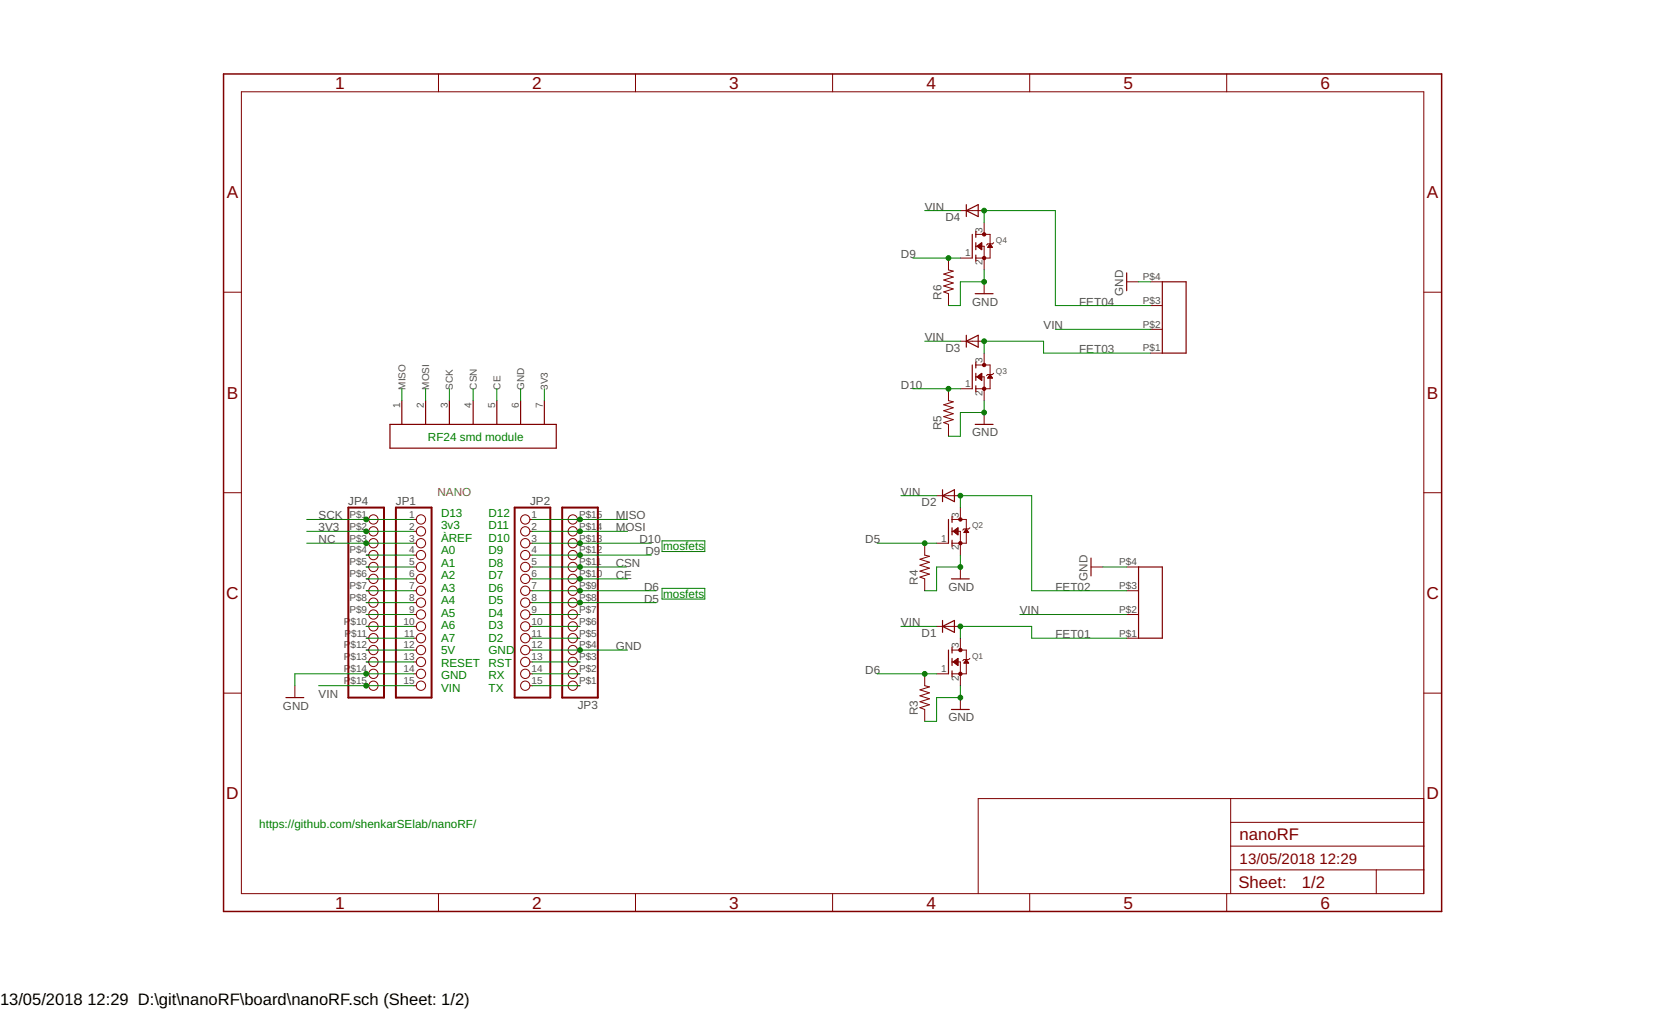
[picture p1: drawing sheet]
<?xml version="1.0" encoding="utf-8"?>
<!DOCTYPE eagle SYSTEM "eagle.dtd">
<eagle version="8.7.0">
<drawing>
<settings>
<setting alwaysvectorfont="no"/>
<setting keepoldvectorfont="yes"/>
<setting verticaltext="up"/>
</settings>
<grid distance="0.1" unitdist="inch" unit="inch" style="lines" multiple="1" display="no" altdistance="0.01" altunitdist="inch" altunit="inch"/>
<schematic xreflabel="%F%N/%S.%C%R" xrefpart="/%S.%C%R">
<libraries>
<library name="adafruit">
<symbols>
<symbol name="MOSFET-N">
<wire x1="0.762" y1="0.762" x2="0.762" y2="0" width="0.254" layer="94"/>
<wire x1="0.762" y1="0" x2="0.762" y2="-0.762" width="0.254" layer="94"/>
<wire x1="0.762" y1="3.175" x2="0.762" y2="2.54" width="0.254" layer="94"/>
<wire x1="0.762" y1="2.54" x2="0.762" y2="1.905" width="0.254" layer="94"/>
<wire x1="0.762" y1="0" x2="2.54" y2="0" width="0.1524" layer="94"/>
<wire x1="2.54" y1="0" x2="2.54" y2="-2.54" width="0.1524" layer="94"/>
<wire x1="0.762" y1="-1.905" x2="0.762" y2="-2.54" width="0.254" layer="94"/>
<wire x1="0.762" y1="-2.54" x2="0.762" y2="-3.175" width="0.254" layer="94"/>
<wire x1="0" y1="2.54" x2="0" y2="-2.54" width="0.254" layer="94"/>
<wire x1="2.54" y1="-2.54" x2="0.762" y2="-2.54" width="0.1524" layer="94"/>
<wire x1="3.81" y1="2.54" x2="3.81" y2="0.508" width="0.1524" layer="94"/>
<wire x1="3.81" y1="0.508" x2="3.81" y2="-2.54" width="0.1524" layer="94"/>
<wire x1="2.54" y1="-2.54" x2="3.81" y2="-2.54" width="0.1524" layer="94"/>
<wire x1="0.762" y1="2.54" x2="3.81" y2="2.54" width="0.1524" layer="94"/>
<wire x1="4.572" y1="0.762" x2="4.318" y2="0.508" width="0.1524" layer="94"/>
<wire x1="4.318" y1="0.508" x2="3.81" y2="0.508" width="0.1524" layer="94"/>
<wire x1="3.81" y1="0.508" x2="3.302" y2="0.508" width="0.1524" layer="94"/>
<wire x1="3.302" y1="0.508" x2="3.048" y2="0.254" width="0.1524" layer="94"/>
<circle x="2.54" y="-2.54" radius="0.3592" width="0" layer="94"/>
<circle x="2.54" y="2.54" radius="0.3592" width="0" layer="94"/>
<text x="5.08" y="0.635" size="1.27" layer="95">&gt;NAME</text>
<text x="5.08" y="-1.27" size="1.27" layer="96">&gt;VALUE</text>
<text x="3.175" y="3.175" size="0.8128" layer="93">D</text>
<text x="3.175" y="-3.81" size="0.8128" layer="93">S</text>
<text x="-1.27" y="-1.905" size="0.8128" layer="93">G</text>
<pin name="G" x="-2.54" y="-2.54" visible="pad" length="short"/>
<pin name="S" x="2.54" y="-5.08" visible="pad" length="short" rot="R90"/>
<pin name="D" x="2.54" y="5.08" visible="pad" length="short" rot="R270"/>
<polygon width="0.1524" layer="94">
<vertex x="3.81" y="0.508"/>
<vertex x="3.302" y="-0.254"/>
<vertex x="4.318" y="-0.254"/>
</polygon>
<polygon width="0.1524" layer="94">
<vertex x="1.016" y="0"/>
<vertex x="2.032" y="0.762"/>
<vertex x="2.032" y="-0.762"/>
</polygon>
</symbol>
</symbols>
<devicesets>
<deviceset name="MOSFET-N" prefix="Q" uservalue="yes">
<gates>
<gate name="G$1" symbol="MOSFET-N" x="-2.54" y="0"/>
</gates>
<devices>
<device name="WAVE" package="SOT23-W">
<connects>
<connect gate="G$1" pin="D" pad="3"/>
<connect gate="G$1" pin="G" pad="1"/>
<connect gate="G$1" pin="S" pad="2"/>
</connects>
<technologies>
<technology name=""/>
</technologies>
</device>
<device name="REFLOW" package="SOT23">
<connects>
<connect gate="G$1" pin="D" pad="3"/>
<connect gate="G$1" pin="G" pad="1"/>
<connect gate="G$1" pin="S" pad="2"/>
</connects>
<technologies>
<technology name=""/>
</technologies>
</device>
<device name="GDS_TO220V" package="TO220V">
<connects>
<connect gate="G$1" pin="D" pad="2"/>
<connect gate="G$1" pin="G" pad="1"/>
<connect gate="G$1" pin="S" pad="3"/>
</connects>
<technologies>
<technology name=""/>
</technologies>
</device>
</devices>
</deviceset>
</devicesets>
</library>
<library name="ATTAMI-V0.00">
<symbols>
<symbol name="GND">
<wire x1="-1.905" y1="0" x2="1.905" y2="0" width="0.254" layer="94"/>
<pin name="GND" x="0" y="2.54" visible="off" length="short" direction="sup" rot="R270"/>
<text x="-2.54" y="-2.54" size="1.778" layer="96">&gt;VALUE</text>
</symbol>
<symbol name="RESISTOR">
<wire x1="-2.54" y1="0" x2="-2.159" y2="1.016" width="0.1524" layer="94"/>
<wire x1="-2.159" y1="1.016" x2="-1.524" y2="-1.016" width="0.1524" layer="94"/>
<wire x1="-1.524" y1="-1.016" x2="-0.889" y2="1.016" width="0.1524" layer="94"/>
<wire x1="-0.889" y1="1.016" x2="-0.254" y2="-1.016" width="0.1524" layer="94"/>
<wire x1="-0.254" y1="-1.016" x2="0.381" y2="1.016" width="0.1524" layer="94"/>
<wire x1="0.381" y1="1.016" x2="1.016" y2="-1.016" width="0.1524" layer="94"/>
<wire x1="1.016" y1="-1.016" x2="1.651" y2="1.016" width="0.1524" layer="94"/>
<wire x1="1.651" y1="1.016" x2="2.286" y2="-1.016" width="0.1524" layer="94"/>
<wire x1="2.286" y1="-1.016" x2="2.54" y2="0" width="0.1524" layer="94"/>
<pin name="1" x="-5.08" y="0" visible="off" length="short" direction="pas" swaplevel="1"/>
<pin name="2" x="5.08" y="0" visible="off" length="short" direction="pas" swaplevel="1" rot="R180"/>
<text x="-3.81" y="1.4986" size="1.778" layer="95">&gt;NAME</text>
<text x="-3.81" y="-3.302" size="1.778" layer="96">&gt;VALUE</text>
</symbol>
</symbols>
<devicesets>
<deviceset name="GND" prefix="GND">
<gates>
<gate name="1" symbol="GND" x="0" y="0"/>
</gates>
<devices>
<device name="">
<technologies>
<technology name=""/>
</technologies>
</device>
</devices>
</deviceset>
<deviceset name="RESISTOR" prefix="R" uservalue="yes">
<gates>
<gate name="G$1" symbol="RESISTOR" x="0" y="0"/>
</gates>
<devices>
<device name="0805-RES" package="0805">
<connects>
<connect gate="G$1" pin="1" pad="1"/>
<connect gate="G$1" pin="2" pad="2"/>
</connects>
<technologies>
<technology name=""/>
</technologies>
</device>
</devices>
</deviceset>
</devicesets>
</library>
<library name="dp_devices">
<symbols>
<symbol name="DIODE">
<wire x1="-1.27" y1="-1.27" x2="1.27" y2="0" width="0.254" layer="94"/>
<wire x1="1.27" y1="0" x2="-1.27" y2="1.27" width="0.254" layer="94"/>
<wire x1="1.27" y1="1.27" x2="1.27" y2="0" width="0.254" layer="94"/>
<wire x1="-1.27" y1="1.27" x2="-1.27" y2="-1.27" width="0.254" layer="94"/>
<wire x1="1.27" y1="0" x2="1.27" y2="-1.27" width="0.254" layer="94"/>
<text x="2.54" y="0.4826" size="1.778" layer="95">&gt;NAME</text>
<text x="2.54" y="-2.3114" size="1.778" layer="96">&gt;VALUE</text>
<pin name="A" x="-2.54" y="0" visible="off" length="short" direction="pas"/>
<pin name="C" x="2.54" y="0" visible="off" length="short" direction="pas" rot="R180"/>
</symbol>
</symbols>
<devicesets>
<deviceset name="DIODE" prefix="D" uservalue="yes">
<gates>
<gate name="D" symbol="DIODE" x="0" y="0"/>
</gates>
<devices>
<device name="-DO323" package="DO323">
<connects>
<connect gate="D" pin="A" pad="A"/>
<connect gate="D" pin="C" pad="C"/>
</connects>
<technologies>
<technology name=""/>
</technologies>
</device>
<device name="-SOT23" package="SOT-23">
<connects>
<connect gate="D" pin="A" pad="1"/>
<connect gate="D" pin="C" pad="3"/>
</connects>
<technologies>
<technology name=""/>
</technologies>
</device>
<device name="-SOD-123" package="SOD-123">
<connects>
<connect gate="D" pin="A" pad="A"/>
<connect gate="D" pin="C" pad="C"/>
</connects>
<technologies>
<technology name=""/>
</technologies>
</device>
<device name="-DO-214AC" package="DO-214AC">
<connects>
<connect gate="D" pin="A" pad="2"/>
<connect gate="D" pin="C" pad="1"/>
</connects>
<technologies>
<technology name=""/>
</technologies>
</device>
</devices>
</deviceset>
</devicesets>
</library>
<library name="nano24rf">
<symbols>
<symbol name="1X7_CONST">
<wire x1="-15.24" y1="0" x2="20.32" y2="0" width="0.254" layer="94"/>
<wire x1="20.32" y1="0" x2="20.32" y2="5.08" width="0.254" layer="94"/>
<wire x1="20.32" y1="5.08" x2="17.78" y2="5.08" width="0.254" layer="94"/>
<wire x1="-12.7" y1="5.08" x2="-15.24" y2="5.08" width="0.254" layer="94"/>
<wire x1="-15.24" y1="5.08" x2="-15.24" y2="0" width="0.254" layer="94"/>
<pin name="MISO" x="-12.7" y="10.16" length="point" rot="R90"/>
<pin name="SCK" x="-2.54" y="10.16" length="point" rot="R90"/>
<pin name="CSN" x="2.54" y="10.16" length="point" rot="R90"/>
<pin name="MOSI" x="-7.62" y="10.16" length="point" rot="R90"/>
<pin name="3V3" x="17.78" y="10.16" length="point" rot="R90"/>
<pin name="GND" x="12.7" y="10.16" length="point" rot="R90"/>
<pin name="CE" x="7.62" y="10.16" length="point" rot="R90"/>
<wire x1="-12.7" y1="10.16" x2="-12.7" y2="5.08" width="0.254" layer="94"/>
<wire x1="-12.7" y1="5.08" x2="-7.62" y2="5.08" width="0.254" layer="94"/>
<wire x1="-7.62" y1="10.16" x2="-7.62" y2="5.08" width="0.254" layer="94"/>
<wire x1="-7.62" y1="5.08" x2="-2.54" y2="5.08" width="0.254" layer="94"/>
<wire x1="-2.54" y1="10.16" x2="-2.54" y2="5.08" width="0.254" layer="94"/>
<wire x1="-2.54" y1="5.08" x2="2.54" y2="5.08" width="0.254" layer="94"/>
<wire x1="2.54" y1="10.16" x2="2.54" y2="5.08" width="0.254" layer="94"/>
<wire x1="2.54" y1="5.08" x2="7.62" y2="5.08" width="0.254" layer="94"/>
<wire x1="7.62" y1="10.16" x2="7.62" y2="5.08" width="0.254" layer="94"/>
<wire x1="7.62" y1="5.08" x2="12.7" y2="5.08" width="0.254" layer="94"/>
<wire x1="12.7" y1="10.16" x2="12.7" y2="5.08" width="0.254" layer="94"/>
<wire x1="12.7" y1="5.08" x2="17.78" y2="5.08" width="0.254" layer="94"/>
<wire x1="17.78" y1="10.16" x2="17.78" y2="5.08" width="0.254" layer="94"/>
</symbol>
<symbol name="1X4PAD">
<wire x1="-5.08" y1="0" x2="10.16" y2="0" width="0.254" layer="94"/>
<wire x1="10.16" y1="0" x2="10.16" y2="-5.08" width="0.254" layer="94"/>
<wire x1="10.16" y1="-5.08" x2="-5.08" y2="-5.08" width="0.254" layer="94"/>
<wire x1="-5.08" y1="-5.08" x2="-5.08" y2="0" width="0.254" layer="94"/>
<pin name="P$1" x="-5.08" y="2.54" visible="pad" length="short" rot="R270"/>
<pin name="P$2" x="0" y="2.54" visible="pad" length="short" rot="R270"/>
<pin name="P$3" x="5.08" y="2.54" visible="pad" length="short" rot="R270"/>
<pin name="P$4" x="10.16" y="2.54" visible="pad" length="short" rot="R270"/>
</symbol>
<symbol name="PINHD15">
<wire x1="-6.35" y1="-20.32" x2="1.27" y2="-20.32" width="0.4064" layer="94"/>
<wire x1="1.27" y1="-20.32" x2="1.27" y2="20.32" width="0.4064" layer="94"/>
<wire x1="1.27" y1="20.32" x2="-6.35" y2="20.32" width="0.4064" layer="94"/>
<wire x1="-6.35" y1="20.32" x2="-6.35" y2="-20.32" width="0.4064" layer="94"/>
<pin name="1" x="-2.54" y="17.78" visible="pad" length="short" direction="pas" function="dot"/>
<pin name="2" x="-2.54" y="15.24" visible="pad" length="short" direction="pas" function="dot"/>
<pin name="3" x="-2.54" y="12.7" visible="pad" length="short" direction="pas" function="dot"/>
<pin name="4" x="-2.54" y="10.16" visible="pad" length="short" direction="pas" function="dot"/>
<pin name="5" x="-2.54" y="7.62" visible="pad" length="short" direction="pas" function="dot"/>
<pin name="6" x="-2.54" y="5.08" visible="pad" length="short" direction="pas" function="dot"/>
<pin name="7" x="-2.54" y="2.54" visible="pad" length="short" direction="pas" function="dot"/>
<pin name="8" x="-2.54" y="0" visible="pad" length="short" direction="pas" function="dot"/>
<pin name="9" x="-2.54" y="-2.54" visible="pad" length="short" direction="pas" function="dot"/>
<pin name="10" x="-2.54" y="-5.08" visible="pad" length="short" direction="pas" function="dot"/>
<pin name="11" x="-2.54" y="-7.62" visible="pad" length="short" direction="pas" function="dot"/>
<pin name="12" x="-2.54" y="-10.16" visible="pad" length="short" direction="pas" function="dot"/>
<pin name="13" x="-2.54" y="-12.7" visible="pad" length="short" direction="pas" function="dot"/>
<pin name="14" x="-2.54" y="-15.24" visible="pad" length="short" direction="pas" function="dot"/>
<pin name="15" x="-2.54" y="-17.78" visible="pad" length="short" direction="pas" function="dot"/>
<text x="-6.35" y="20.955" size="1.778" layer="95">&gt;NAME</text>
<text x="-6.35" y="-22.86" size="1.778" layer="96">&gt;VALUE</text>
</symbol>
</symbols>
<devicesets>
<deviceset name="1X7-SMDPADS">
<gates>
<gate name="G$1" symbol="1X7_CONST" x="0" y="0"/>
</gates>
<devices>
<device name="" package="SMD1,27-2,54">
<connects>
<connect gate="G$1" pin="3V3" pad="7"/>
<connect gate="G$1" pin="CE" pad="5"/>
<connect gate="G$1" pin="CSN" pad="4"/>
<connect gate="G$1" pin="GND" pad="6"/>
<connect gate="G$1" pin="MISO" pad="1"/>
<connect gate="G$1" pin="MOSI" pad="2"/>
<connect gate="G$1" pin="SCK" pad="3"/>
</connects>
<technologies>
<technology name=""/>
</technologies>
</device>
</devices>
</deviceset>
<deviceset name="FATPAD4">
<gates>
<gate name="G$1" symbol="1X4PAD" x="-2.54" y="2.54"/>
</gates>
<devices>
<device name="SEQ" package="FATPAD4">
<connects>
<connect gate="G$1" pin="P$1" pad="P$1"/>
<connect gate="G$1" pin="P$2" pad="P$2"/>
<connect gate="G$1" pin="P$3" pad="P$3"/>
<connect gate="G$1" pin="P$4" pad="P$4"/>
</connects>
<technologies>
<technology name=""/>
</technologies>
</device>
<device name="LONG" package="FATFAD4-LONG">
<connects>
<connect gate="G$1" pin="P$1" pad="P$1"/>
<connect gate="G$1" pin="P$2" pad="P$2"/>
<connect gate="G$1" pin="P$3" pad="P$3"/>
<connect gate="G$1" pin="P$4" pad="P$4"/>
</connects>
<technologies>
<technology name=""/>
</technologies>
</device>
</devices>
</deviceset>
<deviceset name="HEADER-1X15" prefix="JP" uservalue="yes">
<gates>
<gate name="G$1" symbol="PINHD15" x="0" y="0"/>
</gates>
<devices>
<device name="RND" package="1X15_ROUND_70">
<connects>
<connect gate="G$1" pin="1" pad="1"/>
<connect gate="G$1" pin="10" pad="10"/>
<connect gate="G$1" pin="11" pad="11"/>
<connect gate="G$1" pin="12" pad="12"/>
<connect gate="G$1" pin="13" pad="13"/>
<connect gate="G$1" pin="14" pad="14"/>
<connect gate="G$1" pin="15" pad="15"/>
<connect gate="G$1" pin="2" pad="2"/>
<connect gate="G$1" pin="3" pad="3"/>
<connect gate="G$1" pin="4" pad="4"/>
<connect gate="G$1" pin="5" pad="5"/>
<connect gate="G$1" pin="6" pad="6"/>
<connect gate="G$1" pin="7" pad="7"/>
<connect gate="G$1" pin="8" pad="8"/>
<connect gate="G$1" pin="9" pad="9"/>
</connects>
<technologies>
<technology name=""/>
</technologies>
</device>
<device name="LONG" package="1X15_LONG">
<connects>
<connect gate="G$1" pin="1" pad="P$1"/>
<connect gate="G$1" pin="10" pad="P$10"/>
<connect gate="G$1" pin="11" pad="P$11"/>
<connect gate="G$1" pin="12" pad="P$12"/>
<connect gate="G$1" pin="13" pad="P$13"/>
<connect gate="G$1" pin="14" pad="P$14"/>
<connect gate="G$1" pin="15" pad="P$15"/>
<connect gate="G$1" pin="2" pad="P$2"/>
<connect gate="G$1" pin="3" pad="P$3"/>
<connect gate="G$1" pin="4" pad="P$4"/>
<connect gate="G$1" pin="5" pad="P$5"/>
<connect gate="G$1" pin="6" pad="P$6"/>
<connect gate="G$1" pin="7" pad="P$7"/>
<connect gate="G$1" pin="8" pad="P$8"/>
<connect gate="G$1" pin="9" pad="P$9"/>
</connects>
<technologies>
<technology name=""/>
</technologies>
</device>
</devices>
</deviceset>
</devicesets>
</library>
<library name="frames">
<symbols>
<symbol name="A4L-LOC">
<wire x1="256.54" y1="3.81" x2="256.54" y2="8.89" width="0.1016" layer="94"/>
<wire x1="256.54" y1="8.89" x2="256.54" y2="13.97" width="0.1016" layer="94"/>
<wire x1="256.54" y1="13.97" x2="256.54" y2="19.05" width="0.1016" layer="94"/>
<wire x1="256.54" y1="19.05" x2="256.54" y2="24.13" width="0.1016" layer="94"/>
<wire x1="161.29" y1="3.81" x2="161.29" y2="24.13" width="0.1016" layer="94"/>
<wire x1="161.29" y1="24.13" x2="215.265" y2="24.13" width="0.1016" layer="94"/>
<wire x1="215.265" y1="24.13" x2="256.54" y2="24.13" width="0.1016" layer="94"/>
<wire x1="246.38" y1="3.81" x2="246.38" y2="8.89" width="0.1016" layer="94"/>
<wire x1="246.38" y1="8.89" x2="256.54" y2="8.89" width="0.1016" layer="94"/>
<wire x1="246.38" y1="8.89" x2="215.265" y2="8.89" width="0.1016" layer="94"/>
<wire x1="215.265" y1="8.89" x2="215.265" y2="3.81" width="0.1016" layer="94"/>
<wire x1="215.265" y1="8.89" x2="215.265" y2="13.97" width="0.1016" layer="94"/>
<wire x1="215.265" y1="13.97" x2="256.54" y2="13.97" width="0.1016" layer="94"/>
<wire x1="215.265" y1="13.97" x2="215.265" y2="19.05" width="0.1016" layer="94"/>
<wire x1="215.265" y1="19.05" x2="256.54" y2="19.05" width="0.1016" layer="94"/>
<wire x1="215.265" y1="19.05" x2="215.265" y2="24.13" width="0.1016" layer="94"/>
<text x="217.17" y="15.24" size="2.54" layer="94">&gt;DRAWING_NAME</text>
<text x="217.17" y="10.16" size="2.286" layer="94">&gt;LAST_DATE_TIME</text>
<text x="230.505" y="5.08" size="2.54" layer="94">&gt;SHEET</text>
<text x="216.916" y="4.953" size="2.54" layer="94">Sheet:</text>
<frame x1="0" y1="0" x2="260.35" y2="179.07" columns="6" rows="4" layer="94"/>
</symbol>
</symbols>
<devicesets>
<deviceset name="A4L-LOC" prefix="FRAME" uservalue="yes">
<gates>
<gate name="G$1" symbol="A4L-LOC" x="0" y="0"/>
</gates>
<devices>
<device name="">
<technologies>
<technology name=""/>
</technologies>
</device>
</devices>
</deviceset>
</devicesets>
</library>
</libraries>
<attributes>
</attributes>
<variantdefs>
</variantdefs>
<classes>
<class number="0" name="default" width="0" drill="0">
</class>
</classes>
<parts>
<part name="Q1" library="adafruit" deviceset="MOSFET-N" device="WAVE"/>
<part name="D1" library="dp_devices" deviceset="DIODE" device="-DO-214AC"/>
<part name="U$3" library="ATTAMI-V0.00" deviceset="GND" device=""/>
<part name="U$5" library="ATTAMI-V0.00" deviceset="GND" device=""/>
<part name="JP1" library="nano24rf" deviceset="HEADER-1X15" device="RND"/>
<part name="JP2" library="nano24rf" deviceset="HEADER-1X15" device="RND"/>
<part name="RF24" library="nano24rf" deviceset="1X7-SMDPADS" device=""/>
<part name="Q2" library="adafruit" deviceset="MOSFET-N" device="WAVE"/>
<part name="D2" library="dp_devices" deviceset="DIODE" device="-DO-214AC"/>
<part name="U$1" library="ATTAMI-V0.00" deviceset="GND" device=""/>
<part name="Q3" library="adafruit" deviceset="MOSFET-N" device="WAVE"/>
<part name="D3" library="dp_devices" deviceset="DIODE" device="-DO-214AC"/>
<part name="U$2" library="ATTAMI-V0.00" deviceset="GND" device=""/>
<part name="Q4" library="adafruit" deviceset="MOSFET-N" device="WAVE"/>
<part name="D4" library="dp_devices" deviceset="DIODE" device="-DO-214AC"/>
<part name="U$4" library="ATTAMI-V0.00" deviceset="GND" device=""/>
<part name="MOSFET-34" library="nano24rf" deviceset="FATPAD4" device="LONG" value="FATPAD4LONG"/>
<part name="MOSFET-12" library="nano24rf" deviceset="FATPAD4" device="LONG" value="FATPAD4LONG"/>
<part name="R4" library="ATTAMI-V0.00" deviceset="RESISTOR" device="0805-RES"/>
<part name="R3" library="ATTAMI-V0.00" deviceset="RESISTOR" device="0805-RES"/>
<part name="R6" library="ATTAMI-V0.00" deviceset="RESISTOR" device="0805-RES"/>
<part name="R5" library="ATTAMI-V0.00" deviceset="RESISTOR" device="0805-RES"/>
<part name="U$9" library="ATTAMI-V0.00" deviceset="GND" device=""/>
<part name="U$10" library="ATTAMI-V0.00" deviceset="GND" device=""/>
<part name="JP3" library="nano24rf" deviceset="HEADER-1X15" device="LONG"/>
<part name="JP4" library="nano24rf" deviceset="HEADER-1X15" device="LONG"/>
<part name="FRAME1" library="frames" deviceset="A4L-LOC" device=""/>
</parts>
<sheets>
<sheet>
<plain>
<text x="59.182" y="29.21" size="1.778" layer="91">D12
D11
D10
D9
D8
D7
D6
D5
D4
D3
D2
GND
RST
RX
TX</text>
<text x="49.022" y="29.21" size="1.778" layer="91">D13
3v3
ÀREF
A0
A1
A2
A3
A4
A5
A6
A7
5V
RESET
GND
VIN</text>
<text x="10.16" y="0" size="1.778" layer="91">https://github.com/shenkarSElab/nanoRF/</text>
<text x="48.26" y="71.12" size="1.778" layer="98">NANO</text>
<text x="96.52" y="49.276" size="1.778" layer="91">mosfets</text>
<text x="96.52" y="59.436" size="1.778" layer="91">mosfets</text>
<text x="46.228" y="82.804" size="1.778" layer="91">RF24 smd module</text>
</plain>
<instances>
<instance part="Q1" gate="G$1" x="157.48" y="35.56"/>
<instance part="D1" gate="D" x="157.48" y="43.18" rot="R180"/>
<instance part="U$3" gate="1" x="160.02" y="25.4"/>
<instance part="U$5" gate="1" x="17.78" y="27.94"/>
<instance part="JP1" gate="G$1" x="45.72" y="48.26"/>
<instance part="JP2" gate="G$1" x="66.04" y="48.26" rot="MR0"/>
<instance part="RF24" gate="G$1" x="53.34" y="81.28"/>
<instance part="Q2" gate="G$1" x="157.48" y="63.5"/>
<instance part="D2" gate="D" x="157.48" y="71.12" rot="R180"/>
<instance part="U$1" gate="1" x="160.02" y="53.34"/>
<instance part="Q3" gate="G$1" x="162.56" y="96.52"/>
<instance part="D3" gate="D" x="162.56" y="104.14" smashed="yes" rot="R180">
<attribute name="NAME" x="160.02" y="103.6574" size="1.778" layer="95" rot="R180"/>
<attribute name="VALUE" x="160.02" y="106.4514" size="1.778" layer="96" rot="R180"/>
</instance>
<instance part="U$2" gate="1" x="165.1" y="86.36"/>
<instance part="Q4" gate="G$1" x="162.56" y="124.46"/>
<instance part="D4" gate="D" x="162.56" y="132.08" rot="R180"/>
<instance part="U$4" gate="1" x="165.1" y="114.3"/>
<instance part="MOSFET-34" gate="G$1" x="203.2" y="106.68" rot="R90"/>
<instance part="MOSFET-12" gate="G$1" x="198.12" y="45.72" rot="R90"/>
<instance part="R4" gate="G$1" x="152.4" y="55.88" rot="R90"/>
<instance part="R3" gate="G$1" x="152.4" y="27.94" rot="R90"/>
<instance part="R6" gate="G$1" x="157.48" y="116.84" rot="R90"/>
<instance part="R5" gate="G$1" x="157.48" y="88.9" rot="R90"/>
<instance part="U$9" gate="1" x="195.58" y="116.84" rot="R270"/>
<instance part="U$10" gate="1" x="187.96" y="55.88" rot="R270"/>
<instance part="JP3" gate="G$1" x="76.2" y="48.26" rot="R180"/>
<instance part="JP4" gate="G$1" x="35.56" y="48.26"/>
<instance part="FRAME1" gate="G$1" x="2.54" y="-17.78"/>
</instances>
<busses>
</busses>
<nets>
<net name="GND" class="0">
<segment>
<pinref part="Q1" gate="G$1" pin="S"/>
<pinref part="U$3" gate="1" pin="GND"/>
<wire x1="160.02" y1="27.94" x2="160.02" y2="30.48" width="0.1524" layer="91"/>
<pinref part="R3" gate="G$1" pin="1"/>
<wire x1="152.4" y1="22.86" x2="154.94" y2="22.86" width="0.1524" layer="91"/>
<wire x1="154.94" y1="22.86" x2="154.94" y2="27.94" width="0.1524" layer="91"/>
<wire x1="154.94" y1="27.94" x2="160.02" y2="27.94" width="0.1524" layer="91"/>
<junction x="160.02" y="27.94"/>
</segment>
<segment>
<pinref part="JP1" gate="G$1" pin="14"/>
<pinref part="U$5" gate="1" pin="GND"/>
<wire x1="43.18" y1="33.02" x2="33.02" y2="33.02" width="0.1524" layer="91"/>
<wire x1="33.02" y1="33.02" x2="17.78" y2="33.02" width="0.1524" layer="91"/>
<wire x1="17.78" y1="33.02" x2="17.78" y2="30.48" width="0.1524" layer="91"/>
<pinref part="JP4" gate="G$1" pin="14"/>
<junction x="33.02" y="33.02"/>
</segment>
<segment>
<pinref part="JP2" gate="G$1" pin="12"/>
<label x="86.36" y="38.1" size="1.778" layer="95"/>
<wire x1="68.58" y1="38.1" x2="78.74" y2="38.1" width="0.1524" layer="91"/>
<pinref part="JP3" gate="G$1" pin="4"/>
<wire x1="78.74" y1="38.1" x2="88.9" y2="38.1" width="0.1524" layer="91"/>
<junction x="78.74" y="38.1"/>
</segment>
<segment>
<pinref part="Q2" gate="G$1" pin="S"/>
<pinref part="U$1" gate="1" pin="GND"/>
<wire x1="160.02" y1="55.88" x2="160.02" y2="58.42" width="0.1524" layer="91"/>
<pinref part="R4" gate="G$1" pin="1"/>
<wire x1="152.4" y1="50.8" x2="154.94" y2="50.8" width="0.1524" layer="91"/>
<wire x1="154.94" y1="50.8" x2="154.94" y2="55.88" width="0.1524" layer="91"/>
<wire x1="154.94" y1="55.88" x2="160.02" y2="55.88" width="0.1524" layer="91"/>
<junction x="160.02" y="55.88"/>
</segment>
<segment>
<pinref part="Q3" gate="G$1" pin="S"/>
<pinref part="U$2" gate="1" pin="GND"/>
<wire x1="165.1" y1="88.9" x2="165.1" y2="91.44" width="0.1524" layer="91"/>
<pinref part="R5" gate="G$1" pin="1"/>
<wire x1="157.48" y1="83.82" x2="160.02" y2="83.82" width="0.1524" layer="91"/>
<wire x1="160.02" y1="83.82" x2="160.02" y2="88.9" width="0.1524" layer="91"/>
<wire x1="160.02" y1="88.9" x2="165.1" y2="88.9" width="0.1524" layer="91"/>
<junction x="165.1" y="88.9"/>
</segment>
<segment>
<pinref part="Q4" gate="G$1" pin="S"/>
<pinref part="U$4" gate="1" pin="GND"/>
<wire x1="165.1" y1="116.84" x2="165.1" y2="119.38" width="0.1524" layer="91"/>
<pinref part="R6" gate="G$1" pin="1"/>
<wire x1="157.48" y1="111.76" x2="160.02" y2="111.76" width="0.1524" layer="91"/>
<wire x1="160.02" y1="111.76" x2="160.02" y2="116.84" width="0.1524" layer="91"/>
<wire x1="160.02" y1="116.84" x2="165.1" y2="116.84" width="0.1524" layer="91"/>
<junction x="165.1" y="116.84"/>
</segment>
<segment>
<pinref part="U$10" gate="1" pin="GND"/>
<pinref part="MOSFET-12" gate="G$1" pin="P$4"/>
<wire x1="190.5" y1="55.88" x2="195.58" y2="55.88" width="0.1524" layer="91"/>
</segment>
<segment>
<pinref part="RF24" gate="G$1" pin="GND"/>
<wire x1="66.04" y1="91.44" x2="66.04" y2="93.98" width="0.1524" layer="91"/>
</segment>
<segment>
<pinref part="U$9" gate="1" pin="GND"/>
<pinref part="MOSFET-34" gate="G$1" pin="P$4"/>
<wire x1="198.12" y1="116.84" x2="200.66" y2="116.84" width="0.1524" layer="91"/>
</segment>
</net>
<net name="FET01" class="0">
<segment>
<pinref part="Q1" gate="G$1" pin="D"/>
<pinref part="D1" gate="D" pin="A"/>
<wire x1="160.02" y1="40.64" x2="160.02" y2="43.18" width="0.1524" layer="91"/>
<junction x="160.02" y="43.18"/>
<wire x1="195.58" y1="40.64" x2="175.26" y2="40.64" width="0.1524" layer="91"/>
<wire x1="175.26" y1="40.64" x2="175.26" y2="43.18" width="0.1524" layer="91"/>
<wire x1="175.26" y1="43.18" x2="160.02" y2="43.18" width="0.1524" layer="91"/>
<pinref part="MOSFET-12" gate="G$1" pin="P$1"/>
<label x="180.34" y="40.64" size="1.778" layer="95"/>
</segment>
</net>
<net name="D5" class="0">
<segment>
<pinref part="JP2" gate="G$1" pin="8"/>
<label x="92.456" y="48.26" size="1.778" layer="95"/>
<wire x1="68.58" y1="48.26" x2="78.74" y2="48.26" width="0.1524" layer="91"/>
<pinref part="JP3" gate="G$1" pin="8"/>
<wire x1="78.74" y1="48.26" x2="94.996" y2="48.26" width="0.1524" layer="91"/>
<junction x="78.74" y="48.26"/>
</segment>
<segment>
<label x="139.7" y="60.96" size="1.778" layer="95"/>
<pinref part="Q2" gate="G$1" pin="G"/>
<wire x1="152.4" y1="60.96" x2="154.94" y2="60.96" width="0.1524" layer="91"/>
<pinref part="R4" gate="G$1" pin="2"/>
<wire x1="142.24" y1="60.96" x2="152.4" y2="60.96" width="0.1524" layer="91"/>
<junction x="152.4" y="60.96"/>
</segment>
</net>
<net name="D6" class="0">
<segment>
<pinref part="JP2" gate="G$1" pin="7"/>
<label x="92.456" y="50.8" size="1.778" layer="95"/>
<wire x1="68.58" y1="50.8" x2="78.74" y2="50.8" width="0.1524" layer="91"/>
<pinref part="JP3" gate="G$1" pin="9"/>
<wire x1="78.74" y1="50.8" x2="94.996" y2="50.8" width="0.1524" layer="91"/>
<junction x="78.74" y="50.8"/>
</segment>
<segment>
<label x="139.7" y="33.02" size="1.778" layer="95"/>
<pinref part="Q1" gate="G$1" pin="G"/>
<wire x1="152.4" y1="33.02" x2="154.94" y2="33.02" width="0.1524" layer="91"/>
<pinref part="R3" gate="G$1" pin="2"/>
<wire x1="142.24" y1="33.02" x2="152.4" y2="33.02" width="0.1524" layer="91"/>
<junction x="152.4" y="33.02"/>
</segment>
</net>
<net name="3V3" class="0">
<segment>
<pinref part="JP1" gate="G$1" pin="2"/>
<label x="22.86" y="63.5" size="1.778" layer="95"/>
<wire x1="43.18" y1="63.5" x2="33.02" y2="63.5" width="0.1524" layer="91"/>
<pinref part="JP4" gate="G$1" pin="2"/>
<wire x1="33.02" y1="63.5" x2="20.32" y2="63.5" width="0.1524" layer="91"/>
<junction x="33.02" y="63.5"/>
</segment>
<segment>
<pinref part="RF24" gate="G$1" pin="3V3"/>
<wire x1="71.12" y1="91.44" x2="71.12" y2="93.98" width="0.1524" layer="91"/>
</segment>
</net>
<net name="MISO" class="0">
<segment>
<pinref part="RF24" gate="G$1" pin="MISO"/>
<wire x1="40.64" y1="91.44" x2="40.64" y2="93.98" width="0.1524" layer="91"/>
</segment>
<segment>
<pinref part="JP2" gate="G$1" pin="1"/>
<wire x1="68.58" y1="66.04" x2="78.74" y2="66.04" width="0.1524" layer="91"/>
<label x="86.36" y="66.04" size="1.778" layer="95"/>
<pinref part="JP3" gate="G$1" pin="15"/>
<wire x1="78.74" y1="66.04" x2="88.9" y2="66.04" width="0.1524" layer="91"/>
<junction x="78.74" y="66.04"/>
</segment>
</net>
<net name="CE" class="0">
<segment>
<pinref part="JP2" gate="G$1" pin="6"/>
<label x="86.36" y="53.34" size="1.778" layer="95"/>
<wire x1="68.58" y1="53.34" x2="78.74" y2="53.34" width="0.1524" layer="91"/>
<pinref part="JP3" gate="G$1" pin="10"/>
<wire x1="78.74" y1="53.34" x2="88.9" y2="53.34" width="0.1524" layer="91"/>
<junction x="78.74" y="53.34"/>
</segment>
<segment>
<pinref part="RF24" gate="G$1" pin="CE"/>
<wire x1="60.96" y1="91.44" x2="60.96" y2="93.98" width="0.1524" layer="91"/>
</segment>
</net>
<net name="CSN" class="0">
<segment>
<pinref part="JP2" gate="G$1" pin="5"/>
<label x="86.36" y="55.88" size="1.778" layer="95"/>
<wire x1="68.58" y1="55.88" x2="78.74" y2="55.88" width="0.1524" layer="91"/>
<pinref part="JP3" gate="G$1" pin="11"/>
<wire x1="78.74" y1="55.88" x2="88.646" y2="55.88" width="0.1524" layer="91"/>
<junction x="78.74" y="55.88"/>
</segment>
<segment>
<pinref part="RF24" gate="G$1" pin="CSN"/>
<wire x1="55.88" y1="91.44" x2="55.88" y2="93.98" width="0.1524" layer="91"/>
</segment>
</net>
<net name="MOSI" class="0">
<segment>
<pinref part="RF24" gate="G$1" pin="MOSI"/>
<wire x1="45.72" y1="91.44" x2="45.72" y2="93.98" width="0.1524" layer="91"/>
</segment>
<segment>
<pinref part="JP2" gate="G$1" pin="2"/>
<wire x1="68.58" y1="63.5" x2="78.74" y2="63.5" width="0.1524" layer="91"/>
<label x="86.36" y="63.5" size="1.778" layer="95"/>
<pinref part="JP3" gate="G$1" pin="14"/>
<wire x1="78.74" y1="63.5" x2="88.9" y2="63.5" width="0.1524" layer="91"/>
<junction x="78.74" y="63.5"/>
</segment>
</net>
<net name="VIN" class="0">
<segment>
<pinref part="JP1" gate="G$1" pin="15"/>
<label x="22.86" y="27.94" size="1.778" layer="95"/>
<wire x1="43.18" y1="30.48" x2="33.02" y2="30.48" width="0.1524" layer="91"/>
<pinref part="JP4" gate="G$1" pin="15"/>
<wire x1="33.02" y1="30.48" x2="22.86" y2="30.48" width="0.1524" layer="91"/>
<junction x="33.02" y="30.48"/>
</segment>
<segment>
<wire x1="195.58" y1="45.72" x2="172.72" y2="45.72" width="0.1524" layer="91"/>
<label x="172.72" y="45.72" size="1.778" layer="95"/>
<pinref part="MOSFET-12" gate="G$1" pin="P$2"/>
</segment>
<segment>
<pinref part="D2" gate="D" pin="C"/>
<wire x1="147.32" y1="71.12" x2="154.94" y2="71.12" width="0.1524" layer="91"/>
<label x="147.32" y="71.12" size="1.778" layer="95"/>
</segment>
<segment>
<pinref part="D1" gate="D" pin="C"/>
<wire x1="154.94" y1="43.18" x2="147.32" y2="43.18" width="0.1524" layer="91"/>
<label x="147.32" y="43.18" size="1.778" layer="95"/>
</segment>
<segment>
<wire x1="200.66" y1="106.68" x2="180.34" y2="106.68" width="0.1524" layer="91"/>
<label x="177.8" y="106.68" size="1.778" layer="95"/>
<pinref part="MOSFET-34" gate="G$1" pin="P$2"/>
</segment>
<segment>
<pinref part="D4" gate="D" pin="C"/>
<wire x1="152.4" y1="132.08" x2="160.02" y2="132.08" width="0.1524" layer="91"/>
<label x="152.4" y="132.08" size="1.778" layer="95"/>
</segment>
<segment>
<pinref part="D3" gate="D" pin="C"/>
<wire x1="160.02" y1="104.14" x2="152.4" y2="104.14" width="0.1524" layer="91"/>
<label x="152.4" y="104.14" size="1.778" layer="95"/>
</segment>
</net>
<net name="D9" class="0">
<segment>
<pinref part="JP2" gate="G$1" pin="4"/>
<label x="92.71" y="58.42" size="1.778" layer="95"/>
<wire x1="68.58" y1="58.42" x2="78.74" y2="58.42" width="0.1524" layer="91"/>
<pinref part="JP3" gate="G$1" pin="12"/>
<wire x1="78.74" y1="58.42" x2="93.98" y2="58.42" width="0.1524" layer="91"/>
<junction x="78.74" y="58.42"/>
</segment>
<segment>
<label x="147.32" y="121.92" size="1.778" layer="95"/>
<pinref part="Q4" gate="G$1" pin="G"/>
<wire x1="157.48" y1="121.92" x2="160.02" y2="121.92" width="0.1524" layer="91"/>
<pinref part="R6" gate="G$1" pin="2"/>
<wire x1="157.48" y1="121.92" x2="149.86" y2="121.92" width="0.1524" layer="91"/>
<junction x="157.48" y="121.92"/>
</segment>
</net>
<net name="FET02" class="0">
<segment>
<pinref part="Q2" gate="G$1" pin="D"/>
<pinref part="D2" gate="D" pin="A"/>
<wire x1="160.02" y1="68.58" x2="160.02" y2="71.12" width="0.1524" layer="91"/>
<junction x="160.02" y="71.12"/>
<wire x1="175.26" y1="71.12" x2="160.02" y2="71.12" width="0.1524" layer="91"/>
<wire x1="195.58" y1="50.8" x2="175.26" y2="50.8" width="0.1524" layer="91"/>
<wire x1="175.26" y1="50.8" x2="175.26" y2="71.12" width="0.1524" layer="91"/>
<pinref part="MOSFET-12" gate="G$1" pin="P$3"/>
<label x="180.34" y="50.8" size="1.778" layer="95"/>
</segment>
</net>
<net name="FET03" class="0">
<segment>
<pinref part="Q3" gate="G$1" pin="D"/>
<pinref part="D3" gate="D" pin="A"/>
<wire x1="165.1" y1="101.6" x2="165.1" y2="104.14" width="0.1524" layer="91"/>
<junction x="165.1" y="104.14"/>
<wire x1="200.66" y1="101.6" x2="177.8" y2="101.6" width="0.1524" layer="91"/>
<wire x1="177.8" y1="101.6" x2="177.8" y2="104.14" width="0.1524" layer="91"/>
<wire x1="177.8" y1="104.14" x2="165.1" y2="104.14" width="0.1524" layer="91"/>
<pinref part="MOSFET-34" gate="G$1" pin="P$1"/>
<label x="185.42" y="101.6" size="1.778" layer="95"/>
</segment>
</net>
<net name="FET04" class="0">
<segment>
<pinref part="Q4" gate="G$1" pin="D"/>
<pinref part="D4" gate="D" pin="A"/>
<wire x1="165.1" y1="129.54" x2="165.1" y2="132.08" width="0.1524" layer="91"/>
<junction x="165.1" y="132.08"/>
<wire x1="180.34" y1="132.08" x2="165.1" y2="132.08" width="0.1524" layer="91"/>
<wire x1="200.66" y1="111.76" x2="180.34" y2="111.76" width="0.1524" layer="91"/>
<wire x1="180.34" y1="111.76" x2="180.34" y2="132.08" width="0.1524" layer="91"/>
<pinref part="MOSFET-34" gate="G$1" pin="P$3"/>
<label x="185.42" y="111.76" size="1.778" layer="95"/>
</segment>
</net>
<net name="SCK" class="0">
<segment>
<pinref part="JP1" gate="G$1" pin="1"/>
<wire x1="43.18" y1="66.04" x2="33.02" y2="66.04" width="0.1524" layer="91"/>
<label x="22.86" y="66.04" size="1.778" layer="95"/>
<pinref part="JP4" gate="G$1" pin="1"/>
<wire x1="33.02" y1="66.04" x2="20.32" y2="66.04" width="0.1524" layer="91"/>
<junction x="33.02" y="66.04"/>
</segment>
<segment>
<pinref part="RF24" gate="G$1" pin="SCK"/>
<wire x1="50.8" y1="91.44" x2="50.8" y2="93.98" width="0.1524" layer="91"/>
</segment>
</net>
<net name="D10" class="0">
<segment>
<pinref part="JP2" gate="G$1" pin="3"/>
<wire x1="68.58" y1="60.96" x2="78.74" y2="60.96" width="0.1524" layer="91"/>
<label x="91.44" y="60.96" size="1.778" layer="95"/>
<pinref part="JP3" gate="G$1" pin="13"/>
<wire x1="78.74" y1="60.96" x2="93.98" y2="60.96" width="0.1524" layer="91"/>
<junction x="78.74" y="60.96"/>
</segment>
<segment>
<label x="147.32" y="93.98" size="1.778" layer="95"/>
<pinref part="Q3" gate="G$1" pin="G"/>
<wire x1="157.48" y1="93.98" x2="160.02" y2="93.98" width="0.1524" layer="91"/>
<pinref part="R5" gate="G$1" pin="2"/>
<wire x1="149.86" y1="93.98" x2="157.48" y2="93.98" width="0.1524" layer="91"/>
<junction x="157.48" y="93.98"/>
</segment>
</net>
<net name="N$1" class="0">
<segment>
<pinref part="JP4" gate="G$1" pin="4"/>
<pinref part="JP1" gate="G$1" pin="4"/>
<wire x1="33.02" y1="58.42" x2="43.18" y2="58.42" width="0.1524" layer="91"/>
</segment>
</net>
<net name="N$2" class="0">
<segment>
<pinref part="JP1" gate="G$1" pin="5"/>
<pinref part="JP4" gate="G$1" pin="5"/>
<wire x1="43.18" y1="55.88" x2="33.02" y2="55.88" width="0.1524" layer="91"/>
</segment>
</net>
<net name="N$3" class="0">
<segment>
<pinref part="JP4" gate="G$1" pin="6"/>
<pinref part="JP1" gate="G$1" pin="6"/>
<wire x1="33.02" y1="53.34" x2="43.18" y2="53.34" width="0.1524" layer="91"/>
</segment>
</net>
<net name="N$4" class="0">
<segment>
<pinref part="JP1" gate="G$1" pin="7"/>
<pinref part="JP4" gate="G$1" pin="7"/>
<wire x1="43.18" y1="50.8" x2="33.02" y2="50.8" width="0.1524" layer="91"/>
</segment>
</net>
<net name="N$5" class="0">
<segment>
<pinref part="JP4" gate="G$1" pin="8"/>
<pinref part="JP1" gate="G$1" pin="8"/>
<wire x1="33.02" y1="48.26" x2="43.18" y2="48.26" width="0.1524" layer="91"/>
</segment>
</net>
<net name="N$6" class="0">
<segment>
<pinref part="JP1" gate="G$1" pin="9"/>
<pinref part="JP4" gate="G$1" pin="9"/>
<wire x1="43.18" y1="45.72" x2="33.02" y2="45.72" width="0.1524" layer="91"/>
</segment>
</net>
<net name="N$7" class="0">
<segment>
<pinref part="JP4" gate="G$1" pin="10"/>
<pinref part="JP1" gate="G$1" pin="10"/>
<wire x1="33.02" y1="43.18" x2="43.18" y2="43.18" width="0.1524" layer="91"/>
</segment>
</net>
<net name="N$8" class="0">
<segment>
<pinref part="JP1" gate="G$1" pin="11"/>
<pinref part="JP4" gate="G$1" pin="11"/>
<wire x1="43.18" y1="40.64" x2="33.02" y2="40.64" width="0.1524" layer="91"/>
</segment>
</net>
<net name="N$9" class="0">
<segment>
<pinref part="JP4" gate="G$1" pin="12"/>
<pinref part="JP1" gate="G$1" pin="12"/>
<wire x1="33.02" y1="38.1" x2="43.18" y2="38.1" width="0.1524" layer="91"/>
</segment>
</net>
<net name="N$10" class="0">
<segment>
<pinref part="JP1" gate="G$1" pin="13"/>
<pinref part="JP4" gate="G$1" pin="13"/>
<wire x1="43.18" y1="35.56" x2="33.02" y2="35.56" width="0.1524" layer="91"/>
</segment>
</net>
<net name="N$11" class="0">
<segment>
<pinref part="JP3" gate="G$1" pin="1"/>
<wire x1="78.74" y1="30.48" x2="68.58" y2="30.48" width="0.1524" layer="91"/>
<pinref part="JP2" gate="G$1" pin="15"/>
</segment>
</net>
<net name="N$12" class="0">
<segment>
<pinref part="JP2" gate="G$1" pin="14"/>
<pinref part="JP3" gate="G$1" pin="2"/>
<wire x1="68.58" y1="33.02" x2="78.74" y2="33.02" width="0.1524" layer="91"/>
</segment>
</net>
<net name="N$13" class="0">
<segment>
<pinref part="JP3" gate="G$1" pin="3"/>
<pinref part="JP2" gate="G$1" pin="13"/>
<wire x1="78.74" y1="35.56" x2="68.58" y2="35.56" width="0.1524" layer="91"/>
</segment>
</net>
<net name="N$14" class="0">
<segment>
<pinref part="JP2" gate="G$1" pin="11"/>
<pinref part="JP3" gate="G$1" pin="5"/>
<wire x1="68.58" y1="40.64" x2="78.74" y2="40.64" width="0.1524" layer="91"/>
</segment>
</net>
<net name="N$15" class="0">
<segment>
<pinref part="JP3" gate="G$1" pin="6"/>
<pinref part="JP2" gate="G$1" pin="10"/>
<wire x1="78.74" y1="43.18" x2="68.58" y2="43.18" width="0.1524" layer="91"/>
</segment>
</net>
<net name="N$16" class="0">
<segment>
<pinref part="JP2" gate="G$1" pin="9"/>
<pinref part="JP3" gate="G$1" pin="7"/>
<wire x1="68.58" y1="45.72" x2="78.74" y2="45.72" width="0.1524" layer="91"/>
</segment>
</net>
<net name="N$17" class="0">
<segment>
<wire x1="105.41" y1="51.308" x2="105.41" y2="49.022" width="0.1524" layer="91"/>
<wire x1="105.41" y1="49.022" x2="96.266" y2="49.022" width="0.1524" layer="91"/>
<wire x1="96.266" y1="49.022" x2="96.266" y2="51.308" width="0.1524" layer="91"/>
<wire x1="96.266" y1="51.308" x2="105.41" y2="51.308" width="0.1524" layer="91"/>
</segment>
</net>
<net name="N$18" class="0">
<segment>
<wire x1="105.41" y1="61.468" x2="105.41" y2="59.182" width="0.1524" layer="91"/>
<wire x1="105.41" y1="59.182" x2="96.266" y2="59.182" width="0.1524" layer="91"/>
<wire x1="96.266" y1="59.182" x2="96.266" y2="61.468" width="0.1524" layer="91"/>
<wire x1="96.266" y1="61.468" x2="105.41" y2="61.468" width="0.1524" layer="91"/>
</segment>
</net>
<net name="NC" class="0">
<segment>
<pinref part="JP1" gate="G$1" pin="3"/>
<label x="22.86" y="60.96" size="1.778" layer="95"/>
<wire x1="43.18" y1="60.96" x2="33.02" y2="60.96" width="0.1524" layer="91"/>
<pinref part="JP4" gate="G$1" pin="3"/>
<wire x1="33.02" y1="60.96" x2="20.32" y2="60.96" width="0.1524" layer="91"/>
<junction x="33.02" y="60.96"/>
</segment>
</net>
</nets>
</sheet>
<sheet>
<plain>
</plain>
<instances>
</instances>
<busses>
</busses>
<nets>
</nets>
</sheet>
</sheets>
</schematic>
</drawing>
<compatibility>
<note version="6.3" minversion="6.2.2" severity="warning">
Since Version 6.2.2 text objects can contain more than one line,
which will not be processed correctly with this version.
</note>
<note version="8.2" severity="warning">
Since Version 8.2, EAGLE supports online libraries. The ids
of those online libraries will not be understood (or retained)
with this version.
</note>
<note version="8.3" severity="warning">
Since Version 8.3, EAGLE supports URNs for individual library
assets (packages, symbols, and devices). The URNs of those assets
will not be understood (or retained) with this version.
</note>
</compatibility>
</eagle>
